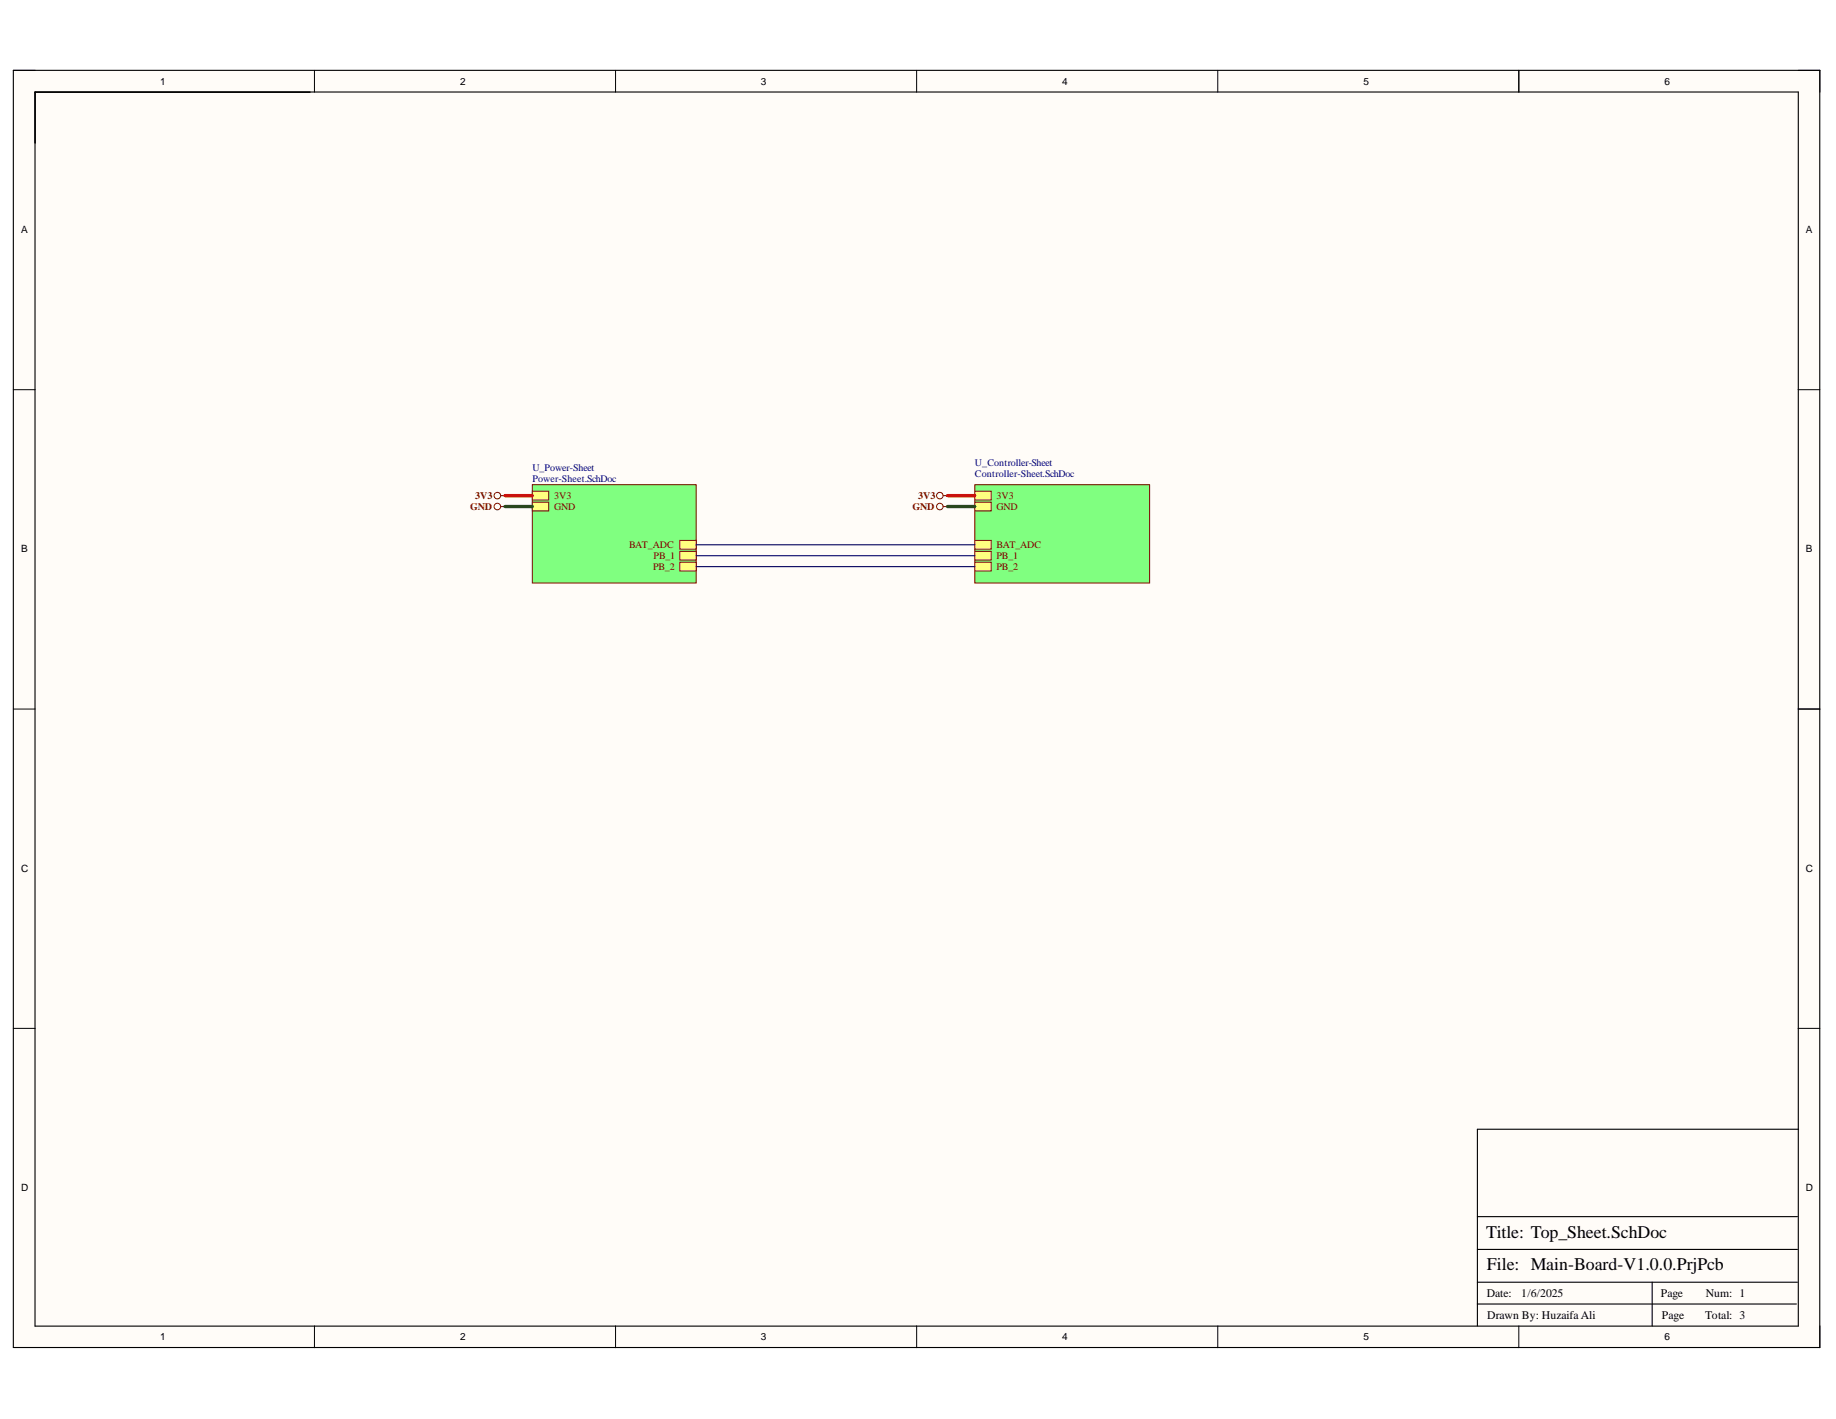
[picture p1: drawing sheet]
<svg xmlns="http://www.w3.org/2000/svg" width="279mm" height="216mm" viewBox="0 0 279 216" stroke-linecap="round" stroke-linejoin="round" font-family="sans-serif">
<g fill="#fffcf8">
<path d="M2 10.7h275v194.4h-275z" fill-rule="evenodd"/>
<path d="M5.4 14h268.2v187.7h-268.2z" fill-rule="evenodd"/>
</g>
<g fill="none" stroke="#000" stroke-width=".15">
<path d="M2 10.7h3.4M47.9 10.7v3.3M93.7 10.7v3.3M139.5 10.7v3.3M185.3 10.7v3.3M231.1 10.7v3.3M273.6 10.7h3.4v3.3M2 59.3h3.4M273.6 59.3h3.4M2 107.9h3.4M273.6 107.9h3.4M2 156.5h3.4"/>
<path d="M273.6 156.5h3.4M47.9 201.7v3.4M93.7 201.7v3.4M139.5 201.7v3.4M185.3 201.7v3.4M231.1 201.7v3.4M277 201.7v3.4"/>
</g>
<path d="M2 10.7h274.9v194.3h-274.9zM5.3 14h268.4v187.8h-268.4zM5.3 14h41.9M231.1 10.7v3.3M273.7 107.9h3.3M273.7 171.8h-48.9v29.9M224.8 198.4h48.6M224.8 195.1h48.7M224.8 190.1h48.7M224.8 185.1h48.7M251.4 195.1v6.6" fill="none" stroke="#000" stroke-width=".17"/>
<path d="M148.3 73.8h26.6v14.9h-26.6z" fill-rule="evenodd" fill="#80ff80"/>
<path d="M148.3 73.8h26.6v14.9h-26.6z" fill="none" stroke="#800000" stroke-width=".15"/>
<path d="M148.3 74.7h2.5v1.4h-2.5z" fill-rule="evenodd" fill="#ffff80"/>
<path d="M148.3 74.7h2.5v1.4h-2.5z" fill="none" stroke="#800000" stroke-width=".15"/>
<path d="M148.3 76.4h2.5v1.3h-2.5z" fill-rule="evenodd" fill="#ffff80"/>
<path d="M148.3 76.4h2.5v1.3h-2.5z" fill="none" stroke="#800000" stroke-width=".15"/>
<path d="M148.3 82.2h2.5v1.4h-2.5z" fill-rule="evenodd" fill="#ffff80"/>
<path d="M148.3 82.2h2.5v1.4h-2.5z" fill="none" stroke="#800000" stroke-width=".15"/>
<path d="M148.3 83.9h2.5v1.3h-2.5z" fill-rule="evenodd" fill="#ffff80"/>
<path d="M148.3 83.9h2.5v1.3h-2.5z" fill="none" stroke="#800000" stroke-width=".15"/>
<path d="M148.3 85.5h2.5v1.4h-2.5z" fill-rule="evenodd" fill="#ffff80"/>
<path d="M148.3 85.5h2.5v1.4h-2.5z" fill="none" stroke="#800000" stroke-width=".15"/>
<path d="M81 73.7h24.9v15h-24.9z" fill-rule="evenodd" fill="#80ff80"/>
<path d="M81 73.7h24.9v15h-24.9z" fill="none" stroke="#800000" stroke-width=".15"/>
<path d="M81 74.7h2.5v1.4h-2.5z" fill-rule="evenodd" fill="#ffff80"/>
<path d="M81 74.7h2.5v1.4h-2.5z" fill="none" stroke="#800000" stroke-width=".15"/>
<path d="M81 76.4h2.5v1.3h-2.5z" fill-rule="evenodd" fill="#ffff80"/>
<path d="M81 76.4h2.5v1.3h-2.5z" fill="none" stroke="#800000" stroke-width=".15"/>
<path d="M103.5 82.2h2.4v1.4h-2.4z" fill-rule="evenodd" fill="#ffff80"/>
<path d="M103.5 82.2h2.4v1.4h-2.4z" fill="none" stroke="#800000" stroke-width=".15"/>
<path d="M103.5 83.9h2.4v1.3h-2.4z" fill-rule="evenodd" fill="#ffff80"/>
<path d="M103.5 83.9h2.4v1.3h-2.4z" fill="none" stroke="#800000" stroke-width=".15"/>
<path d="M103.5 85.5h2.4v1.4h-2.4z" fill-rule="evenodd" fill="#ffff80"/>
<g fill="none" stroke="#800000" stroke-width=".15">
<path d="M103.5 85.5h2.4v1.4h-2.4z"/>
<circle cx="75.7" cy="75.4" r=".5"/>
<circle cx="75.7" cy="77.1" r=".5"/>
<circle cx="143" cy="75.4" r=".5"/>
<circle cx="143" cy="77.1" r=".5"/>
</g>
<path d="M76.2 75.4h.6M76.2 77.1h.6M143.5 75.4h.7M143.5 77.1h.7" fill="none" stroke="#800000" stroke-width=".17"/>
<path d="M76.8 75.4h4.2M144.2 75.4h4.1" fill="none" stroke="#f00" stroke-width=".51"/>
<path d="M76.8 77.1h4.2M144.2 77.1h4.1" fill="none" stroke="#274e13" stroke-width=".51"/>
<path d="M105.9 82.9h42.4M105.9 84.6h42.4M105.9 86.2h42.4" fill="none" stroke="#000080" stroke-width=".17"/>
<g font-size="2.7">
<text x="226.2" y="188.3">Title: Top_Sheet.SchDoc</text>
<text x="226.3" y="193.3">File: Main-Board-V1.0.0.PrjPcb</text>
</g>
<g font-size="1.8">
<text x="226.3" y="197.4">Date:</text>
<text x="231.5" y="197.4">1/6/2025</text>
<text x="252.7" y="197.4">Page</text>
<text x="259.6" y="197.4">Num: 1</text>
<text x="226.3" y="200.7">Drawn By: Huzaifa Ali</text>
<text x="252.9" y="200.7">Page</text>
<text x="259.5" y="200.7">Total: 3</text>
</g>
<g font-size="1.5">
<text x="24.4" y="12.9">1</text>
<text x="70" y="12.9">2</text>
<text x="115.8" y="12.9">3</text>
<text x="161.6" y="12.9">4</text>
<text x="207.5" y="12.9">5</text>
<text x="253.3" y="12.9">6</text>
<text x="3.2" y="35.5">A</text>
<text x="274.8" y="35.5">A</text>
<text x="3.2" y="84.1">B</text>
<text x="274.8" y="84.1">B</text>
<text x="3.2" y="132.7">C</text>
<text x="274.8" y="132.7">C</text>
<text x="3.2" y="181.2">D</text>
<text x="274.8" y="181.2">D</text>
<text x="24.4" y="203.9">1</text>
<text x="70" y="203.9">2</text>
<text x="115.8" y="203.9">3</text>
<text x="161.6" y="203.9">4</text>
<text x="207.5" y="203.9">5</text>
<text x="253.3" y="203.9">6</text>
</g>
<g font-size="1.5" fill="#000080">
<text x="81" y="71.7">U_Power-Sheet</text>
<text x="148.4" y="70.9">U_Controller-Sheet</text>
<text x="81" y="73.4">Power-Sheet.SchDoc</text>
<text x="148.4" y="72.6">Controller-Sheet.SchDoc</text>
</g>
<g font-size="1.5" fill="#800000">
<text x="71.6" y="77.5">GND</text>
<text x="72.3" y="75.9">3V3</text>
<text x="84.3" y="75.9">3V3</text>
<text x="84.3" y="77.5">GND</text>
<text x="138.9" y="77.5">GND</text>
<text x="139.7" y="75.9">3V3</text>
<text x="151.7" y="75.9">3V3</text>
<text x="151.7" y="77.5">GND</text>
<text x="95.7" y="83.4">BAT_ADC</text>
<text x="151.7" y="83.4">BAT_ADC</text>
<text x="99.4" y="86.7">PB_2</text>
<text x="99.5" y="85.1">PB_1</text>
<text x="151.7" y="85.1">PB_1</text>
<text x="151.7" y="86.7">PB_2</text>
</g>
</svg>
